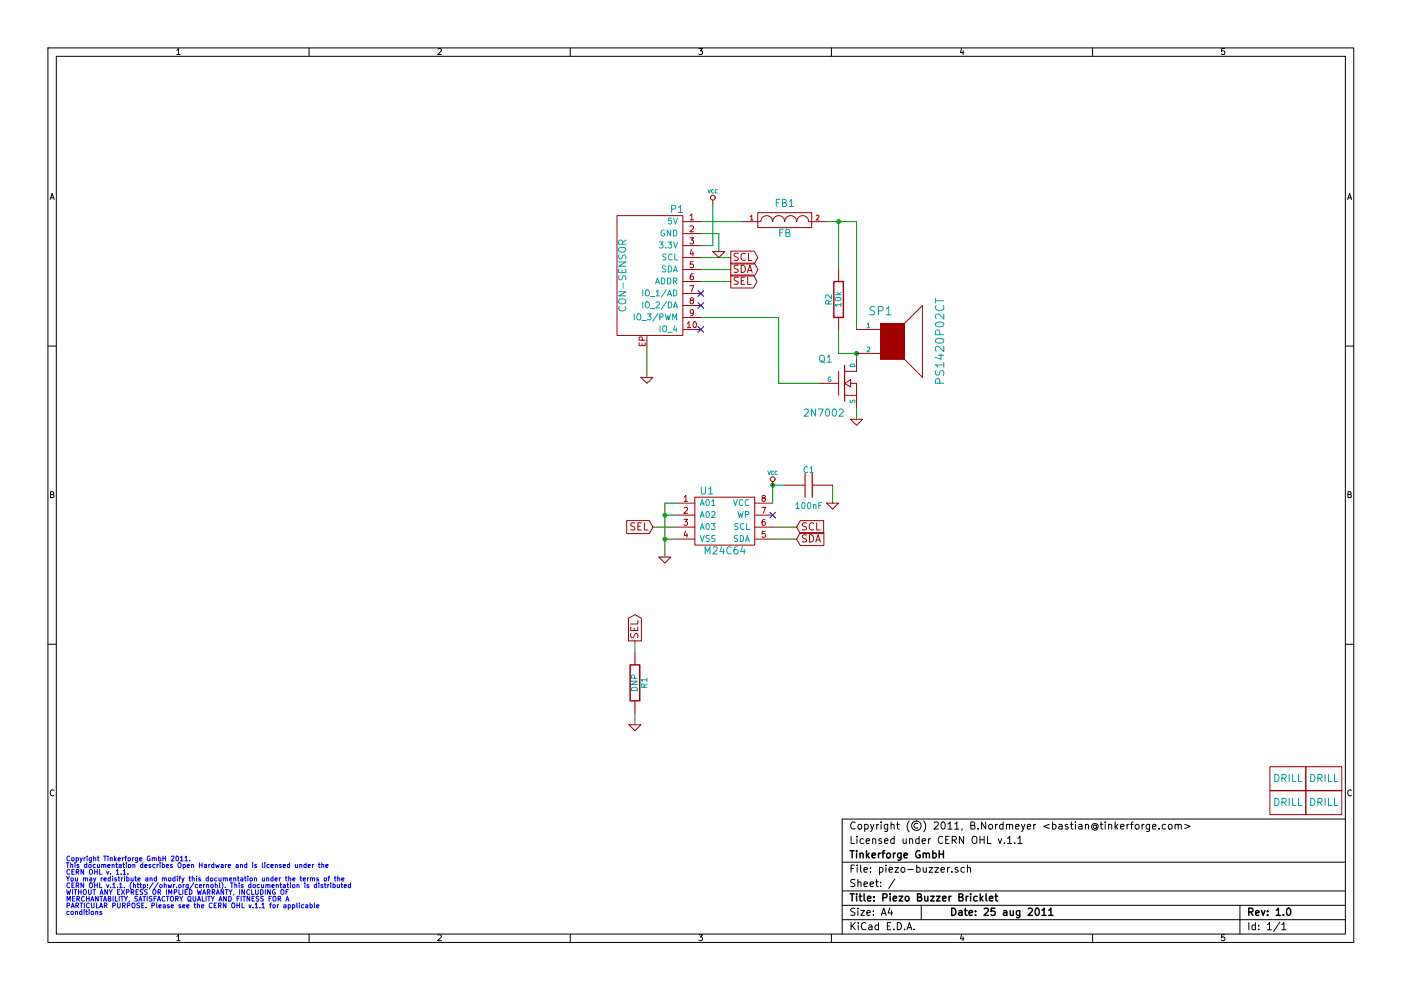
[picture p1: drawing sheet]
EESchema Schematic File Version 2  date Do 25 Aug 2011 13:37:56 CEST
LIBS:power
LIBS:device
LIBS:transistors
LIBS:conn
LIBS:linear
LIBS:regul
LIBS:74xx
LIBS:cmos4000
LIBS:adc-dac
LIBS:memory
LIBS:xilinx
LIBS:special
LIBS:microcontrollers
LIBS:dsp
LIBS:microchip
LIBS:analog_switches
LIBS:motorola
LIBS:texas
LIBS:intel
LIBS:audio
LIBS:interface
LIBS:digital-audio
LIBS:philips
LIBS:display
LIBS:cypress
LIBS:siliconi
LIBS:opto
LIBS:atmel
LIBS:contrib
LIBS:valves
LIBS:tinkerforge
EELAYER 25  0
EELAYER END
$Descr A4 11700 8267
encoding utf-8
Sheet 1 1
Title "Piezo Buzzer Bricklet"
Date "25 aug 2011"
Rev "1.0"
Comp "Tinkerforge GmbH"
Comment1 "Licensed under CERN OHL v.1.1"
Comment2 "Copyright (©) 2011, B.Nordmeyer <bastian@tinkerforge.com>"
Comment3 ""
Comment4 ""
$EndDescr
Text Notes 550  7200 0    40   ~ 0
Copyright Tinkerforge GmbH 2011.\nThis documentation describes Open Hardware and is licensed under the\nCERN OHL v. 1.1.\nYou may redistribute and modify this documentation under the terms of the\nCERN OHL v.1.1. (http://ohwr.org/cernohl). This documentation is distributed\nWITHOUT ANY EXPRESS OR IMPLIED WARRANTY, INCLUDING OF\nMERCHANTABILITY, SATISFACTORY QUALITY AND FITNESS FOR A\nPARTICULAR PURPOSE. Please see the CERN OHL v.1.1 for applicable\nconditions\n
Connection ~ 7150 2950
Connection ~ 7000 1850
Wire Wire Line
	7000 2250 7000 1850
Wire Wire Line
	6850 3200 6500 3200
Wire Wire Line
	6500 3200 6500 2650
Wire Wire Line
	6500 2650 5850 2650
Wire Wire Line
	5950 1700 5950 2050
Wire Wire Line
	5950 2050 5850 2050
Wire Wire Line
	5850 1850 6200 1850
Wire Wire Line
	7150 3000 7150 2950
Wire Wire Line
	5300 6050 5300 5950
Wire Wire Line
	6450 4500 6650 4500
Connection ~ 5550 4300
Wire Wire Line
	5550 4650 5550 4200
Wire Wire Line
	5550 4200 5650 4200
Wire Wire Line
	5550 4500 5650 4500
Wire Wire Line
	5850 2250 6100 2250
Connection ~ 6450 4050
Wire Wire Line
	6550 4050 6450 4050
Wire Wire Line
	5650 4400 5450 4400
Wire Wire Line
	6450 4050 6450 4200
Wire Wire Line
	6950 4200 6950 4050
Wire Wire Line
	5850 2150 6100 2150
Wire Wire Line
	5550 4300 5650 4300
Connection ~ 5550 4500
Wire Wire Line
	6450 4400 6650 4400
Wire Wire Line
	5850 2350 6100 2350
Wire Wire Line
	5400 3150 5400 2900
Wire Wire Line
	5300 5450 5300 5350
Wire Wire Line
	7150 3500 7150 3400
Wire Wire Line
	6900 1850 7150 1850
Wire Wire Line
	5850 1950 6000 1950
Wire Wire Line
	6000 1950 6000 2100
Wire Wire Line
	7150 1850 7150 2750
Wire Wire Line
	7150 2950 7000 2950
Wire Wire Line
	7000 2950 7000 2750
$Comp
L MOSFET_N Q1
U 1 1
P 7050 3200
F 0 "Q1" H 6950 3400 60  0000 R CNN
F 1 "2N7002" H 7050 2950 60  0000 R CNN
F 2 "SOT23GDS" H 7050 3200 60  0001 C CNN
	1    7050 3200
	1    0    0    -1  
$EndComp
NoConn ~ 5850 2550
NoConn ~ 5850 2450
NoConn ~ 5850 2750
$Comp
L R R2
U 1 1
P 7000 2500
F 0 "R2" V 7080 2500 50  0000 C CNN
F 1 "10k" V 7000 2500 50  0000 C CNN
F 2 "0603" H 7000 2500 60  0001 C CNN
	1    7000 2500
	-1   0    0    1   
$EndComp
$Comp
L GND #PWR01
U 1 1
P 7150 3500
F 0 "#PWR01" H 7150 3500 30  0001 C CNN
F 1 "GND" H 7150 3430 30  0001 C CNN
	1    7150 3500
	1    0    0    -1  
$EndComp
$Comp
L SPEAKER SP1
U 1 1
P 7450 2850
F 0 "SP1" H 7350 3100 70  0000 C CNN
F 1 "PS1420P02CT" V 7850 2850 70  0000 C CNN
F 2 "PS1420" H 7450 2850 60  0001 C CNN
	1    7450 2850
	1    0    0    -1  
$EndComp
$Comp
L GND #PWR02
U 1 1
P 5300 6050
F 0 "#PWR02" H 5300 6050 30  0001 C CNN
F 1 "GND" H 5300 5980 30  0001 C CNN
	1    5300 6050
	1    0    0    -1  
$EndComp
Text GLabel 5300 5350 1    60   Output ~ 0
SEL
$Comp
L R R1
U 1 1
P 5300 5700
F 0 "R1" V 5380 5700 50  0000 C CNN
F 1 "DNP" V 5300 5700 50  0000 C CNN
F 2 "0603" H 5300 5700 60  0001 C CNN
	1    5300 5700
	1    0    0    -1  
$EndComp
Text GLabel 5450 4400 0    60   Input ~ 0
SEL
Text GLabel 6100 2350 2    60   Output ~ 0
SEL
$Comp
L GND #PWR03
U 1 1
P 6000 2100
F 0 "#PWR03" H 6000 2100 30  0001 C CNN
F 1 "GND" H 6000 2030 30  0001 C CNN
	1    6000 2100
	1    0    0    -1  
$EndComp
NoConn ~ 6450 4300
$Comp
L GND #PWR04
U 1 1
P 5550 4650
F 0 "#PWR04" H 5550 4650 30  0001 C CNN
F 1 "GND" H 5550 4580 30  0001 C CNN
	1    5550 4650
	1    0    0    -1  
$EndComp
Text GLabel 6100 2250 2    60   Output ~ 0
SDA
Text GLabel 6100 2150 2    60   Output ~ 0
SCL
Text GLabel 6650 4400 2    60   Input ~ 0
SCL
Text GLabel 6650 4500 2    60   Input ~ 0
SDA
$Comp
L GND #PWR05
U 1 1
P 6950 4200
F 0 "#PWR05" H 6950 4200 30  0001 C CNN
F 1 "GND" H 6950 4130 30  0001 C CNN
	1    6950 4200
	1    0    0    -1  
$EndComp
$Comp
L VCC #PWR06
U 1 1
P 6450 4050
F 0 "#PWR06" H 6450 4150 30  0001 C CNN
F 1 "VCC" H 6450 4150 30  0000 C CNN
	1    6450 4050
	1    0    0    -1  
$EndComp
$Comp
L VCC #PWR07
U 1 1
P 5950 1700
F 0 "#PWR07" H 5950 1800 30  0001 C CNN
F 1 "VCC" H 5950 1800 30  0000 C CNN
	1    5950 1700
	1    0    0    -1  
$EndComp
$Comp
L FILTER FB1
U 1 1
P 6550 1850
F 0 "FB1" H 6550 2000 60  0000 C CNN
F 1 "FB" H 6550 1750 60  0000 C CNN
F 2 "0603" H 6550 1850 60  0001 C CNN
	1    6550 1850
	1    0    0    -1  
$EndComp
$Comp
L C C1
U 1 1
P 6750 4050
F 0 "C1" V 6600 4050 50  0000 L CNN
F 1 "100nF" V 6900 4050 50  0000 L CNN
F 2 "0603" H 6750 4050 60  0001 C CNN
	1    6750 4050
	0    1    1    0   
$EndComp
$Comp
L CAT24C U1
U 1 1
P 6050 4600
F 0 "U1" H 5900 5100 60  0000 C CNN
F 1 "M24C64" H 6050 4600 60  0000 C CNN
F 2 "TSSOP8" H 6050 4600 60  0001 C CNN
	1    6050 4600
	1    0    0    -1  
$EndComp
$Comp
L DRILL U3
U 1 1
P 10750 6700
F 0 "U3" H 10800 6750 60  0001 C CNN
F 1 "DRILL" H 10750 6700 60  0000 C CNN
F 2 "Drill" H 10750 6700 60  0001 C CNN
	1    10750 6700
	1    0    0    -1  
$EndComp
$Comp
L DRILL U2
U 1 1
P 10750 6500
F 0 "U2" H 10800 6550 60  0001 C CNN
F 1 "DRILL" H 10750 6500 60  0000 C CNN
F 2 "Drill" H 10750 6500 60  0001 C CNN
	1    10750 6500
	1    0    0    -1  
$EndComp
$Comp
L DRILL U4
U 1 1
P 11050 6500
F 0 "U4" H 11100 6550 60  0001 C CNN
F 1 "DRILL" H 11050 6500 60  0000 C CNN
F 2 "Drill" H 11050 6500 60  0001 C CNN
	1    11050 6500
	1    0    0    -1  
$EndComp
$Comp
L DRILL U5
U 1 1
P 11050 6700
F 0 "U5" H 11100 6750 60  0001 C CNN
F 1 "DRILL" H 11050 6700 60  0000 C CNN
F 2 "Drill" H 11050 6700 60  0001 C CNN
	1    11050 6700
	1    0    0    -1  
$EndComp
$Comp
L GND #PWR08
U 1 1
P 5400 3150
F 0 "#PWR08" H 5400 3150 30  0001 C CNN
F 1 "GND" H 5400 3080 30  0001 C CNN
	1    5400 3150
	1    0    0    -1  
$EndComp
$Comp
L CON-SENSOR P1
U 1 1
P 5400 2300
F 0 "P1" H 5150 2850 60  0000 C CNN
F 1 "CON-SENSOR" V 5600 2300 60  0000 C CNN
F 2 "CON-SENSOR" H 5400 2300 60  0001 C CNN
	1    5400 2300
	-1   0    0    -1  
$EndComp
$EndSCHEMATC
